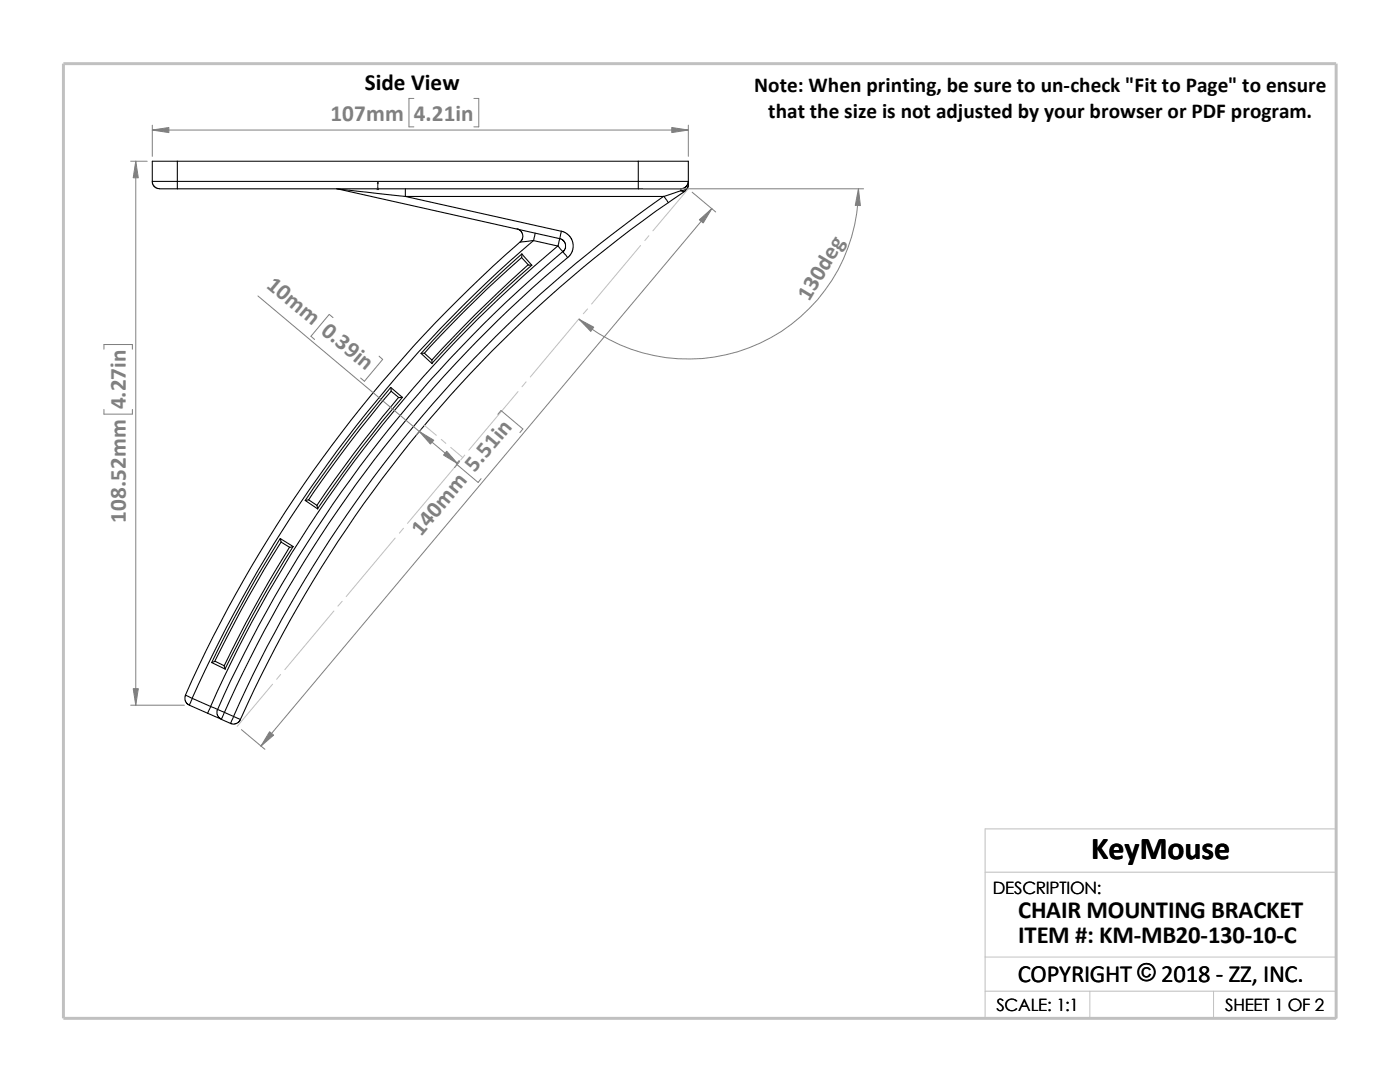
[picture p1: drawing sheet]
<svg xmlns="http://www.w3.org/2000/svg" width="279mm" height="216mm" viewBox="0 0 279 216" stroke-linecap="round" stroke-linejoin="round" font-family="sans-serif">
<g fill="none" stroke="#c0c0c0" stroke-width=".2">
<path d="M137.4 37.7l-7.1 8.4M127.8 49l-9.7 11.7M129.5 47l-.8 1M103.4 78.1l-9.8 11.7M105 76.2l-.8 1M115.6 63.5l-9.8 11.7M117.3 61.6l-.9 1M84.7 84.9l2.4 2M88.1 87.7l.9 .8M90 89.3l2.4 2M91.1 92.8l-9.8 11.6M92.8 90.8l-.9 1"/>
<path d="M68.3 120l-.9 .9M78.9 107.4l-9.8 11.6M80.5 105.4l-.8 1M54.4 136.5l-7.1 8.4M56 134.6l-.8 1M66.6 121.9l-9.7 11.7M196.6 174h70.1M196.6 191h70.1M196.6 197.8h70.1M217.5 197.8v5.4M242.2 197.8v5.4M26.8 203.2h239.9v-37.8h-70.1v37.8"/>
</g>
<path d="M12.7 12.7h254v190.5h-254z" fill="none" stroke="#c0c0c0" stroke-width=".59"/>
<g fill="none" stroke="#000" stroke-width=".21">
<path d="M30.4 36.2h5M30.4 36.2v.3l.3 .6 .8 .5 3.9 .1M35.4 36.2v1.5M35.4 32.2h-5v4M35.4 36.2h92M35.4 32.2v4M35.4 32.2h92M35.4 37.7h92M67.1 37.7h.4M67.5 37.7l44.2 9.9M67.5 37.7l13.4 1.5M80.9 39.2h51.6"/>
<path d="M80.9 39.2l31.1 6.9M80.9 37.7v1.5M127.4 37.7h8.5M127.4 32.2v4M127.4 36.2v1.5M127.4 36.2h10M127.4 32.2h10v4M132.5 39.2a251.3 251.3 0 0 0-85.9 103.8M132.5 39.2l.9 1.2M135.9 37.7v.4M135.9 38.1l-3.4 1.1M135.9 38.1l.5 .1 .3-.1-3.3 2.3"/>
<path d="M137.4 36.2l-.4 .9-.4 .4-.7 .2M137.4 36.9a1.33 1.33 0 0 1-1.5 1.2M137.4 36.2v.7M137.4 36.9l-.2 .6-.5 .6M103.2 45.6l.6 .4 .5 .8v.9l-.5 .6 2.7-.3M103.8 48.3a262.1 262.1 0 0 0-66.8 90.4M104.1 51.4l1.4 1.5h.6M104.1 51.4a242.3 242.3 0 0 0-19.4 19.1M104.1 50.7v.7M104.1 50.7l2 2.2M104.1 50.7a264.9 264.9 0 0 0-20.1 19.8M105.4 52.8a271.5 271.5 0 0 0-19.2 19"/>
<path d="M106.1 52.9a241.6 241.6 0 0 0-19.9 19.6M106.5 48a259.1 259.1 0 0 0-68.1 91.3M106.5 48l4.9 1.1M106.8 46.5l-.3 1.5M111.3 49.1a255.8 255.8 0 0 0-69.3 91.9M111.4 49.1l1 1.1M111.7 47.6l.4 .1 .5 .4 .3 .7-.1 .8-.4 .6M111.7 47.6l-.3 1.5M112 46.1l.9 .3 .6 .5 .6 .8 .2 .8 .1 .9-.2 .8-.5 .8-.4 .4M112 46.1l-.3 1.5M112.3 50.2a254.5 254.5 0 0 0-68.9 91.4M112.4 50.2l.9 1.2"/>
<path d="M113.3 51.4a252.1 252.1 0 0 0-68.5 90.8M133.4 40.4a249.7 249.7 0 0 0-85.4 103.2M78 77.3a256.6 256.6 0 0 0-17.1 22.6M78.1 78.1a244.2 244.2 0 0 0-16.5 21.6M78.1 78.1l1.5 1.2h.7M78.1 78.1l-.1-.8 2.3 2M79.5 79.3a257.7 257.7 0 0 0-16.3 21.5M80.3 79.3a239.4 239.4 0 0 0-16.9 22.2M84 70.5l2.2 2.1v-.8M84.7 70.5h-.7M84.7 70.5l1.5 1.3M60.9 99.9l2.5 1.7-.2-.8"/>
<path d="M61.6 99.7l-.7 .2M61.6 99.7l1.6 1.1M55.9 107.4a255.2 255.2 0 0 0-13.7 24.8M56.1 108.2l1.7 1 .7-.1M56.1 108.2l-.1-.7 2.5 1.6M56.1 108.2a249.8 249.8 0 0 0-13.2 23.7M57.8 109.2a255.1 255.1 0 0 0-13.1 23.6M58.5 109.1a247.4 247.4 0 0 0-13.6 24.4M37 138.7l1.4 .7M37 138.7l-.1 .3 .1 .8 .3 .5 .5 .4M38.4 139.4l3.6 1.6M38.4 139.4l-.6 1.3"/>
<path d="M42.2 132.2l2.8 1.3-.3-.7M42.2 132.2l.7-.2 1.8 .8M37.8 140.7l3.6 1.6M41.4 142.3l2.8 1.3M42 141l1.4 .6M42 141l-.6 1.3M43.4 141.6l1.4 .6M43.4 141.6l-.1 .2v.8l.3 .5 .6 .4M44.8 142.2l-.6 1.4M44.8 142.2l1.8 .8M46.6 143l1.4 .6-.4 .5-.5 .3-.7 .1-.4-.1M46.6 143l-.6 1.4-1.8-.8"/>
</g>
<path d="M75.4 36.3l.1 .4h-.2z" fill="#00f" stroke="#00f" stroke-width=".2"/>
<path d="M75.3 37.7h.3M75.3 37.5l.3 .3M75.4 37.7h.1M75.4 36.3v1.5M75.5 37.5l-.3 .3" fill="none" stroke="#00f" stroke-width=".2"/>
<g fill="none" stroke="#808080" stroke-width=".2">
<path d="M82.6 19.6h-1v5.7h1M94.6 19.6h.9v5.7h-.9M26.1 32.2h3.3M27.1 32.2v108.5M30.4 26h107M30.4 25v6.2M128.4 37.7h43.9M137.4 25v6.2M138.1 38.4l4.7 3.9M171.3 37.7a34 34 0 0 1-19.6 30.7 34 34 0 0 1-36.1-4.7M51.5 59.1l39.9 33.4M142.1 41.6l-90 107.3"/>
<path d="M20.7 69.7v-1h5.7v1M66.5 63.4l-.8-.7-3.6 4.4 .7 .6M75.6 71.1l.8 .6-3.7 4.4-.7-.7M20.7 81.7v.9h5.7v-.9M84.1 85.6l-1 1.3M91.7 91.9l-.6 .7 4.3 3.7 .6-.8M91.7 92.1l-1 1.2M99.4 82.7l.6-.8 4.4 3.7-.6 .7M26.1 140.7h10.7M48.2 145.6l4.7 3.9"/>
</g>
<g fill="#808080" stroke="#808080" stroke-width=".2">
<path d="M139.6 43.9l2.5-2.3-1.8 2.9z"/>
<path d="M53.8 146l.8 .7-2.5 2.2z"/>
<path d="M89.2 90l2.2 2.5-2.9-1.7z"/>
<path d="M83.7 86.1l2.9 1.7-.7 .8z"/>
<path d="M115.6 63.7l2.9 1.6-.6 .8z"/>
<path d="M171.3 37.7l.4 3.3h-1z"/>
<path d="M30.4 26l3.3-.6v1.1z"/>
<path d="M134.1 25.4l3.3 .6-3.3 .5z"/>
<path d="M27.1 32.2l.5 3.3h-1z"/>
<path d="M26.6 137.4h1l-.5 3.3z"/>
</g>
<text font-size="6.4" x="217.8" y="171.4">KeyMouse</text>
<g font-size="4.9">
<text x="203.2" y="183.2">CHAIR MOUNTING BRACKET</text>
<text x="203.2" y="188.1">ITEM #: KM-MB20-130-10-C</text>
<text x="203.1" y="195.9">COPYRIGHT © 2018 - ZZ, INC.</text>
<text x="227" y="195.8">©</text>
</g>
<text font-size="4.6" x="72.8" y="18">Side View</text>
<g font-size="4.6" fill="#808080">
<text x="66" y="24.1">107mm</text>
<text x="82.6" y="24.1">4.21in</text>
<text x="53" y="57.2" transform="rotate(40 53 57.2)">10mm 0.39in</text>
<text x="161.5" y="60.3" transform="rotate(-59 161.5 60.3)">130deg</text>
<text x="25.1" y="81.7" transform="rotate(-90 25.1 81.7)">4.27in</text>
<text x="25.1" y="104.3" transform="rotate(-90 25.1 104.3)">108.52mm</text>
<text x="84" y="107.1" transform="rotate(-50 84 107.1)">140mm 5.51in</text>
</g>
<g font-size="4.2">
<text x="150.5" y="18.4">Note: When printing, be sure to un-check &quot;Fit to Page&quot; to ensure</text>
<text x="153.3" y="23.6">that the size is not adjusted by your browser or PDF program.</text>
</g>
<g font-size="3.4">
<text x="198.2" y="178.5">DESCRIPTION:</text>
<text x="198.8" y="201.7">SCALE: 1:1</text>
<text x="244.5" y="201.7">SHEET 1 OF 2</text>
</g>
</svg>
